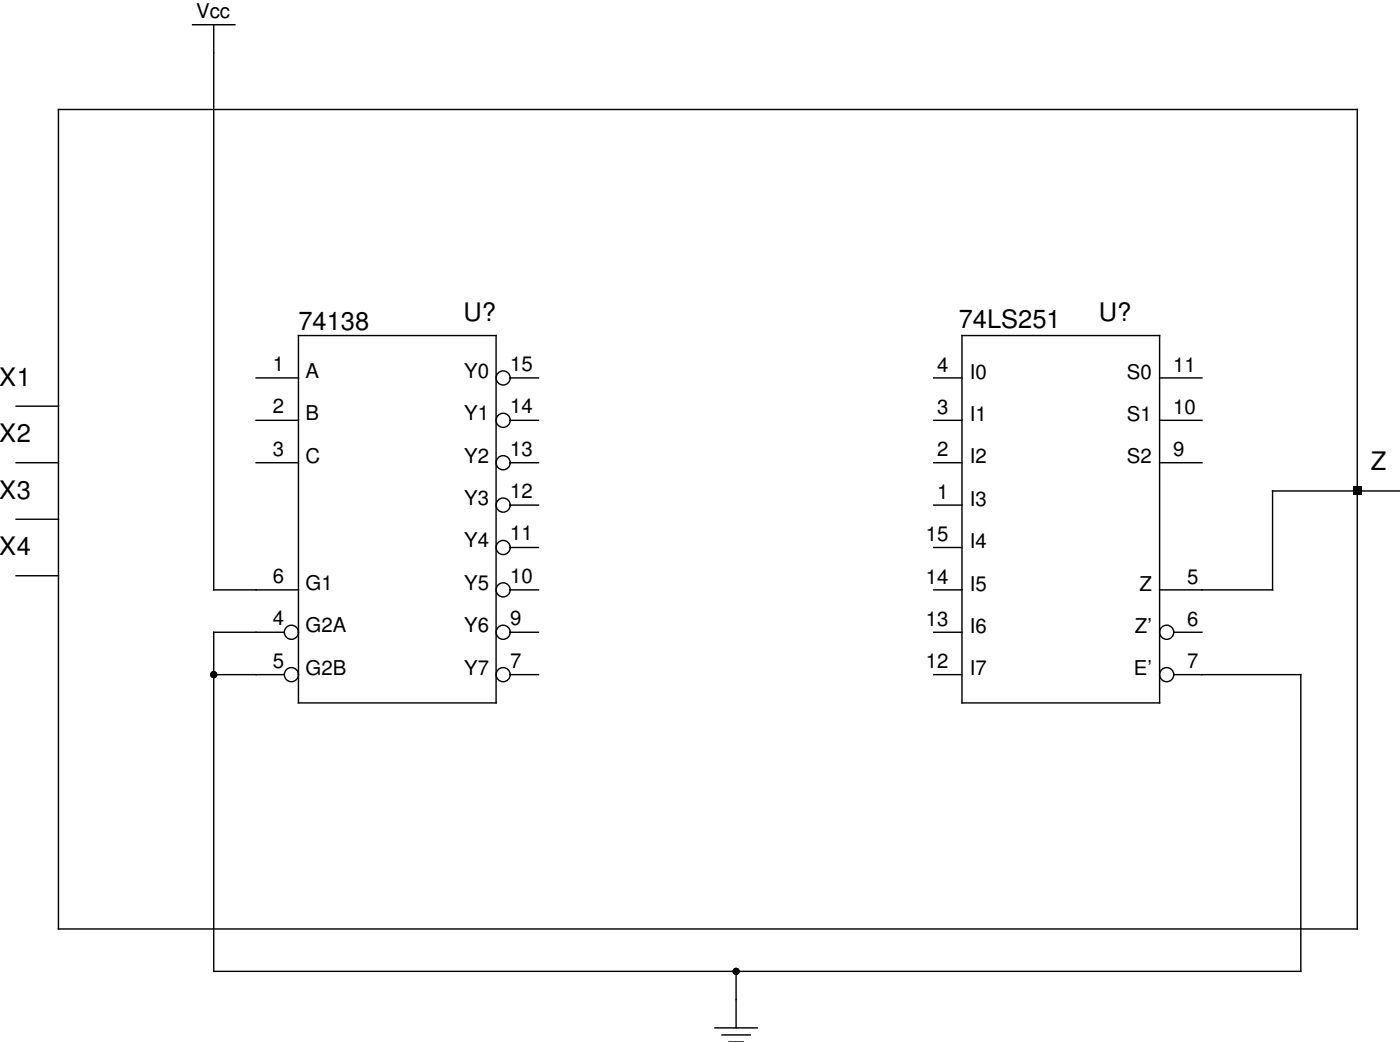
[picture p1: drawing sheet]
<svg xmlns="http://www.w3.org/2000/svg" width="252mm" height="187mm" viewBox="0 0 252 187" stroke-linecap="round" stroke-linejoin="round" font-family="sans-serif">
<g fill="none" stroke="#000" stroke-width=".25">
<path d="M10.5 19.7h233.7v147.3h-233.7zM34.6 4.4h7.7M38.5 4.4v101.6h15.2M2.9 73h7.6M46.1 67.9h7.6M46.1 75.6h7.6M53.7 60.3h35.6v66.1h-35.6zM91.8 67.9h5.1M91.8 75.6h5.1M168 67.9h5.1M168 75.6h5.1M173.1 60.3h35.5v66.1h-35.5z"/>
<path d="M208.6 67.9h7.7M208.6 75.6h7.7M2.9 83.2h7.6M2.9 93.3h7.6M46.1 83.2h7.6M91.8 83.2h5.1M91.8 90.8h5.1M91.8 98.4h5.1M168 83.2h5.1M168 90.8h5.1M168 98.4h5.1M208.6 83.2h7.7"/>
<path d="M251.8 88.3h-22.8v17.7h-20.4M2.9 103.5h7.6M51.2 113.7h-12.7v60.9h195.5v-53.3h-22.8M91.8 113.7h5.1M91.8 106h5.1M168 113.7h5.1M168 106h5.1M211.2 113.7h5.1M38.5 121.3h12.7M91.8 121.3h5.1M168 121.3h5.1M132.4 174.6v10.2"/>
<path d="M128.6 184.8h7.6M129.9 186.1h5.1M131.2 187.3h2.5"/>
<circle cx="90.5" cy="75.6" r="1.27"/>
<circle cx="90.5" cy="67.9" r="1.27"/>
<circle cx="90.5" cy="83.2" r="1.27"/>
<circle cx="90.5" cy="90.8" r="1.27"/>
<circle cx="90.5" cy="98.4" r="1.27"/>
<circle cx="52.4" cy="113.7" r="1.27"/>
<circle cx="90.5" cy="106" r="1.27"/>
<circle cx="90.5" cy="113.7" r="1.27"/>
<circle cx="209.9" cy="113.7" r="1.27"/>
<circle cx="52.4" cy="121.3" r="1.27"/>
<circle cx="90.5" cy="121.3" r="1.27"/>
<circle cx="209.9" cy="121.3" r="1.27"/>
</g>
<g fill="#000">
<path d="M243.4 87.5h1.6v1.5h-1.6z"/>
<circle cx="38.5" cy="121.3" r=".64"/>
<circle cx="132.4" cy="174.6" r=".64"/>
</g>
<g font-size="4.6">
<text x="53.7" y="59.3">74138</text>
<text x="83.4" y="57.8">U?</text>
<text x="172.5" y="59.1">74LS251</text>
<text x="197.7" y="57.8">U?</text>
<text x="0" y="69.3">X1</text>
<text x="0" y="79.5">X2</text>
<text x="0" y="89.7">X3</text>
<text x="246.6" y="84.6">Z</text>
<text x="0" y="99.8">X4</text>
</g>
<g font-size="3.7">
<text x="35.3" y="3.2">Vcc</text>
<text x="49.1" y="66.7">1</text>
<text x="55" y="67.9">A</text>
<text x="83.5" y="67.9">Y0</text>
<text x="91.8" y="66.7">15</text>
<text x="168.6" y="66.8">4</text>
<text x="174.5" y="68.1">I0</text>
<text x="202.8" y="68.1">S0</text>
<text x="211" y="66.8">11</text>
<text x="49.1" y="74.3">2</text>
<text x="55" y="75.6">B</text>
<text x="83.5" y="75.6">Y1</text>
<text x="91.8" y="74.3">14</text>
<text x="168.6" y="74.4">3</text>
<text x="174.5" y="75.7">I1</text>
<text x="202.8" y="75.7">S1</text>
<text x="211" y="74.4">10</text>
<text x="49.1" y="81.9">3</text>
<text x="55" y="83.2">C</text>
<text x="83.5" y="83.2">Y2</text>
<text x="91.8" y="81.9">13</text>
<text x="168.6" y="82">2</text>
<text x="174.5" y="83.3">I2</text>
<text x="202.8" y="83.3">S2</text>
<text x="211" y="82">9</text>
<text x="91.8" y="89.5">12</text>
<text x="168.6" y="89.7">1</text>
<text x="83.5" y="90.8">Y3</text>
<text x="174.5" y="90.9">I3</text>
<text x="83.5" y="98.4">Y4</text>
<text x="91.8" y="97.2">11</text>
<text x="166.6" y="97.3">15</text>
<text x="174.5" y="98.6">I4</text>
<text x="49.1" y="104.8">6</text>
<text x="55" y="106">G1</text>
<text x="83.5" y="106">Y5</text>
<text x="91.8" y="104.8">10</text>
<text x="166.6" y="104.9">14</text>
<text x="174.5" y="106.2">I5</text>
<text x="205" y="106.2">Z</text>
<text x="213.6" y="104.9">5</text>
<text x="49.1" y="112.4">4</text>
<text x="55" y="113.7">G2A</text>
<text x="83.5" y="113.7">Y6</text>
<text x="91.8" y="112.4">9</text>
<text x="166.6" y="112.5">13</text>
<text x="174.5" y="113.8">I6</text>
<text x="204.2" y="113.8">Z’</text>
<text x="213.6" y="112.5">6</text>
<text x="49.1" y="120">5</text>
<text x="55" y="121.3">G2B</text>
<text x="83.5" y="121.3">Y7</text>
<text x="91.8" y="120">7</text>
<text x="166.6" y="120.1">12</text>
<text x="174.5" y="121.4">I7</text>
<text x="204" y="121.4">E’</text>
<text x="213.6" y="120.1">7</text>
</g>
</svg>
